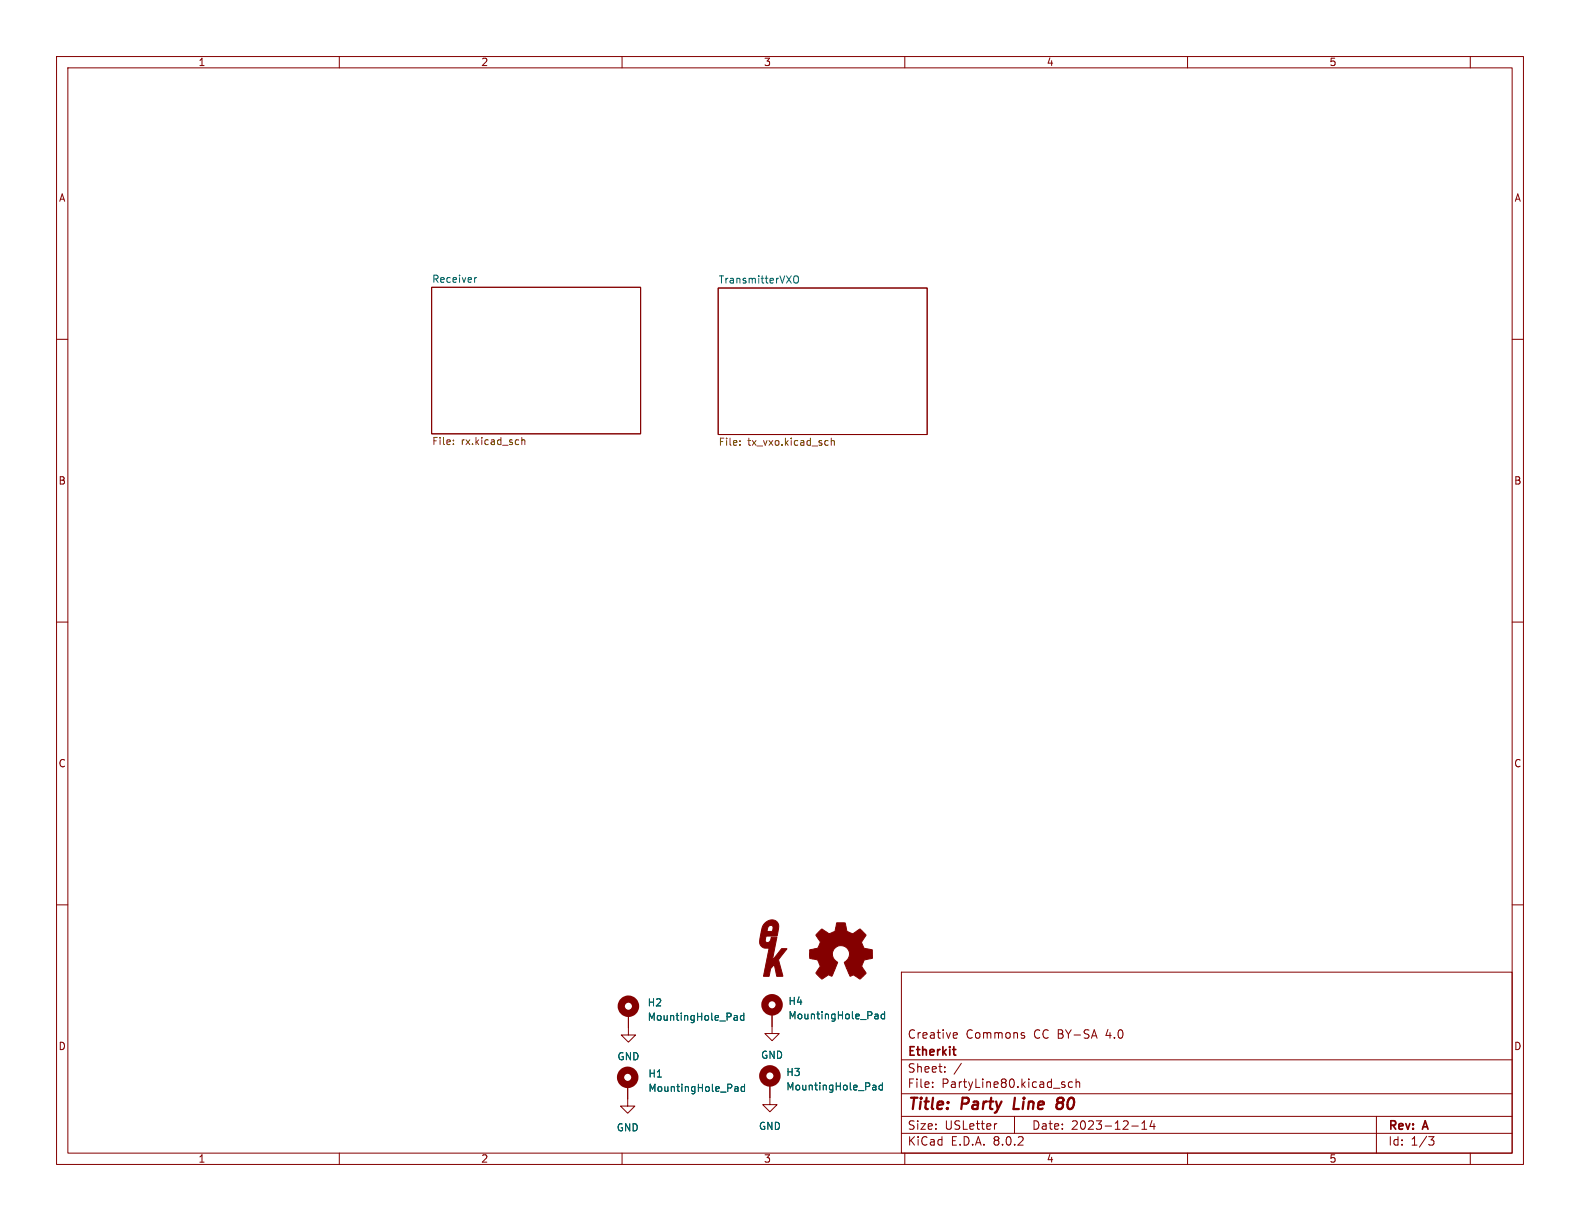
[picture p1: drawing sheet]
<svg xmlns="http://www.w3.org/2000/svg" width="279mm" height="216mm" viewBox="0 0 279 216" stroke-linecap="round" stroke-linejoin="round" font-family="sans-serif">
<g fill="none" stroke="#840000" stroke-width=".18">
<path d="M10 10h259.4v195.9h-259.4zM12 12h255.4v191.9h-255.4zM60 10v2M110 10v2M160 10v2M210 10v2M260 10v2M10 60h2M76.3 50.8h37v25.9h-37zM127 50.9h37v25.9h-37zM267.4 60h2M10 110h2"/>
<path d="M267.4 110h2M10 160h2M267.4 160h2M111.1 179.2v3.8h1.3l-1.3 1.3-1.2-1.3h1.2M136.5 178.9v3.9h1.3l-1.3 1.2-1.2-1.2h1.2M159.4 171.9h108v32h-108zM111 191.8v3.8h1.3l-1.3 1.3-1.3-1.3h1.3M136.1 191.5v3.8h1.3l-1.3 1.3-1.2-1.3h1.2M159.4 197.4h108M159.4 193.4h108M159.4 187.4h108M164.9 192.1v.2"/>
<path d="M164.9 191.4v.1M167.1 189.4v.2M167.1 188.7v.1M168.8 182.6l.4 .1 .1 .2-.7 .2M169.2 183.5l-.4 .1M170 188l-1.3 1.9M176.3 198.7l-.3 .1M179.4 197.4v3M180.8 183.1l.3 .1 .1 .2-.2 .2h-.3M180.8 182.6l.3 .1M187.9 191.8l.4 .1 .1 .2-.3 .2h-.2M187.9 191.3l.4 .1"/>
<path d="M189.6 191.4l-.4-.1-.3 .3v.4l.2 .2h.5M190.3 191.4l.2-.1 .4 .1v.9M190.3 190.8v1.5M200.1 199.1h1.2M201.9 199.7h.9M201.9 198.6l.5-.4v1.5M203.7 198.1l-.3 1.1h.9M204.1 198.7v1M243.4 197.4v6.5M60 203.9v2M110 203.9v2M159.4 200.4h108"/>
<path d="M160 203.9v2M210 203.9v2M252.6 201h1l-.5 .6 .4 .1 .1 .5-.3 .3h-.4M260 203.9v2"/>
</g>
<path d="M179.5 194.1l-.3 2h1M186.9 195.9v.1a.66 .66 0 0 0 .9-.1M187.3 195h.4M187.3 195l-.5 .3M187.7 195l.1 .1M187.8 194.1a.66 .66 0 0 0-.9 .4l.1 .3 .3 .2M187.9 194.9l-.2 .1" fill="none" stroke="#840000" stroke-width=".4"/>
<path d="M168.5 185.6h.5M168.7 186.5l.3 .1" fill="none" stroke="#840000" stroke-width=".3"/>
<g fill="none" stroke="#006464" stroke-width=".18">
<path d="M83.9 49.1v.8M84.3 49.1l-.4 .2M140.4 49l.2-.2a.43 .43 0 0 1 .6 .4v.4a.42 .42 0 0 1-.4 .5 .42 .42 0 0 1-.5-.5zM130 179.6h.3l.1 .8M130.4 179.9h-.4M131.5 179.6h-.3l-.3 .2 .1 .6h.5M131.5 179.1v1.3M154.9 179.3l.3 .1 .1 .8M155.3 179.6l-.4 .1M156.4 179.4l-.3-.1-.3 .3 .1 .5h.5M156.4 178.9v1.3M130.1 192.1l.3 .1 .1 .8"/>
<path d="M130.4 180.4h-.4M130.5 192.9l-.4 .1M130.5 192.4l-.4 .1M131.7 192.2l-.4-.1-.2 .3 .1 .5h.5M131.7 191.7v1.3M154.5 191.9h.3l.1 .8M154.9 192.7h-.4M154.9 192.2h-.4M155.3 180.1l-.4 .1M156 191.9h-.3l-.3 .2 .2 .6h.4M156 191.5v1.2"/>
</g>
<path d="M80.2 78.5v.1M80.2 77.8v.1M92.3 77.3v1.3M92.3 77.9l.2-.1h.3v.8M130.8 78.6v.1M130.8 78v.1M146.1 77.9l.4 .1M146.5 78.7h-.4M147 78l.2-.1 .3 .1v.7M147 77.5v1.2" fill="none" stroke="#725600" stroke-width=".18"/>
<g fill="#840000" stroke="#840000" stroke-width=".18">
<path d="M144.8 164.8l.6-.5 .8 .5a.62 .62 0 0 0 1 0h.2a1.62 1.62 0 0 0 .5-1.4l.1-.2h1.5l.1 .8a.74 .74 0 0 0 .7 .9l.5 .2 1.3-.8 1 1-.4 .7a.75 .75 0 0 0-.1 1.2l.2 .5 1.5 .2v1.5l-1.4 .3-.1 .1a1.23 1.23 0 0 0-.3 1.2l.7 1.1-.1 .1-1 .9-.8-.5a.54 .54 0 0 0-.9 0l-1.1-2.3a2.33 2.33 0 0 0 .9-2 1.54 1.54 0 0 0-2.5-.7 1.54 1.54 0 0 0 .4 2.6l-1 2.4a.69 .69 0 0 0-1.2 .1l-.6 .4-1-1 .8-1.2-.3-.6a.71 .71 0 0 0-.9-.7l-.7-.2v-1.5h.4a1.11 1.11 0 0 0 1.3-.7 .72 .72 0 0 0-.2-1.2l-.4-.7z"/>
<path d="M135.3 163.2a1.34 1.34 0 0 1 1.3-.6 1.34 1.34 0 0 1 1.1 1l-.3 1.9h-1.9l-.1 .4a.5 .5 0 0 0 .2 .8 .5 .5 0 0 0 .7-.5l.1-.5h1l-.8 4.1 1.6-2.1 1 .1-1 1.2a.93 .93 0 0 0-.5 1l.7 2.6h-1l-.5-2a2.4 2.4 0 0 0-.8 1.6l-.1 .4h-1l1-4.9a1.34 1.34 0 0 1-1.6-1.7l.2-1.3h2a.68 .68 0 0 0-.2-1.1 .99 .99 0 0 0-.8 1.1h-1l.3-.9z"/>
</g>
<g fill="none" stroke="#840000" stroke-width="1.3">
<circle cx="111.1" cy="177.9" r="1.27"/>
<circle cx="136.5" cy="177.7" r="1.27"/>
<circle cx="111" cy="190.5" r="1.27"/>
<circle cx="136.1" cy="190.2" r="1.27"/>
</g>
<g font-size="2.8" fill="#840000">
<text x="160.4" y="196.8">Title:</text>
<text x="170.1" y="196.8">Party</text>
<text x="180.1" y="196.8">Line</text>
<text x="188.5" y="196.8">80</text>
</g>
<g font-size="2.1" fill="#840000">
<text x="160.4" y="183.9">Creative</text>
<text x="170.8" y="183.9">Commons</text>
<text x="182.9" y="183.9">CC BY-SA</text>
<text x="195.8" y="183.9">4.0</text>
<text x="160.4" y="189.9">Sheet:</text>
<text x="160.4" y="187.1">Etherkit</text>
<text x="160.4" y="192.6">File:</text>
<text x="166.5" y="192.6">PartyLine80.kicad_sch</text>
<text x="160.4" y="202.8">KiCad</text>
<text x="160.4" y="200">Size:</text>
<text x="167.1" y="200">USLetter</text>
<text x="168.1" y="202.8">E.D.A.</text>
<text x="175.7" y="202.8">8.0.2</text>
<text x="182.4" y="200">Date:</text>
<text x="189.4" y="200">2023-12-14</text>
<text x="245.4" y="200.2">Rev:</text>
<text x="245.4" y="202.8">Id:</text>
<text x="249.5" y="202.8">1/3</text>
<text x="251.8" y="200.2">A</text>
</g>
<g font-size="1.8" fill="#840000">
<text x="35" y="11.9">1</text>
<text x="85" y="11.9">2</text>
<text x="135" y="11.9">3</text>
<text x="185" y="11.9">4</text>
<text x="235" y="11.9">5</text>
<text x="10.3" y="35.9">A</text>
<text x="267.7" y="35.9">A</text>
<text x="10.3" y="85.9">B</text>
<text x="267.7" y="85.9">B</text>
<text x="10.3" y="135.9">C</text>
<text x="267.7" y="135.9">C</text>
<text x="10.3" y="185.9">D</text>
<text x="267.7" y="185.9">D</text>
<text x="35" y="205.8">1</text>
<text x="85" y="205.8">2</text>
<text x="135" y="205.8">3</text>
<text x="185" y="205.8">4</text>
<text x="235" y="205.8">5</text>
</g>
<g font-size="1.8" fill="#006464">
<text x="76.3" y="50.1">Receiver</text>
<text x="127" y="50.2">TransmitterVXO</text>
<text x="114.4" y="178.2">H2</text>
<text x="139.3" y="177.9">H4</text>
<text x="114.4" y="180.7">MountingHole_Pad</text>
<text x="139.3" y="180.4">MountingHole_Pad</text>
<text x="109.1" y="187.7">GND</text>
<text x="114.6" y="190.7">H1</text>
<text x="134.5" y="187.4">GND</text>
<text x="138.9" y="190.5">H3</text>
<text x="114.6" y="193.3">MountingHole_Pad</text>
<text x="138.9" y="193">MountingHole_Pad</text>
<text x="109" y="200.3">GND</text>
<text x="134.1" y="200">GND</text>
</g>
<g font-size="1.8" fill="#725600">
<text x="76.3" y="79">File:</text>
<text x="81.5" y="79">rx.kicad_sch</text>
<text x="127" y="79.1">File:</text>
<text x="132.2" y="79.1">tx_vxo.kicad_sch</text>
</g>
</svg>
